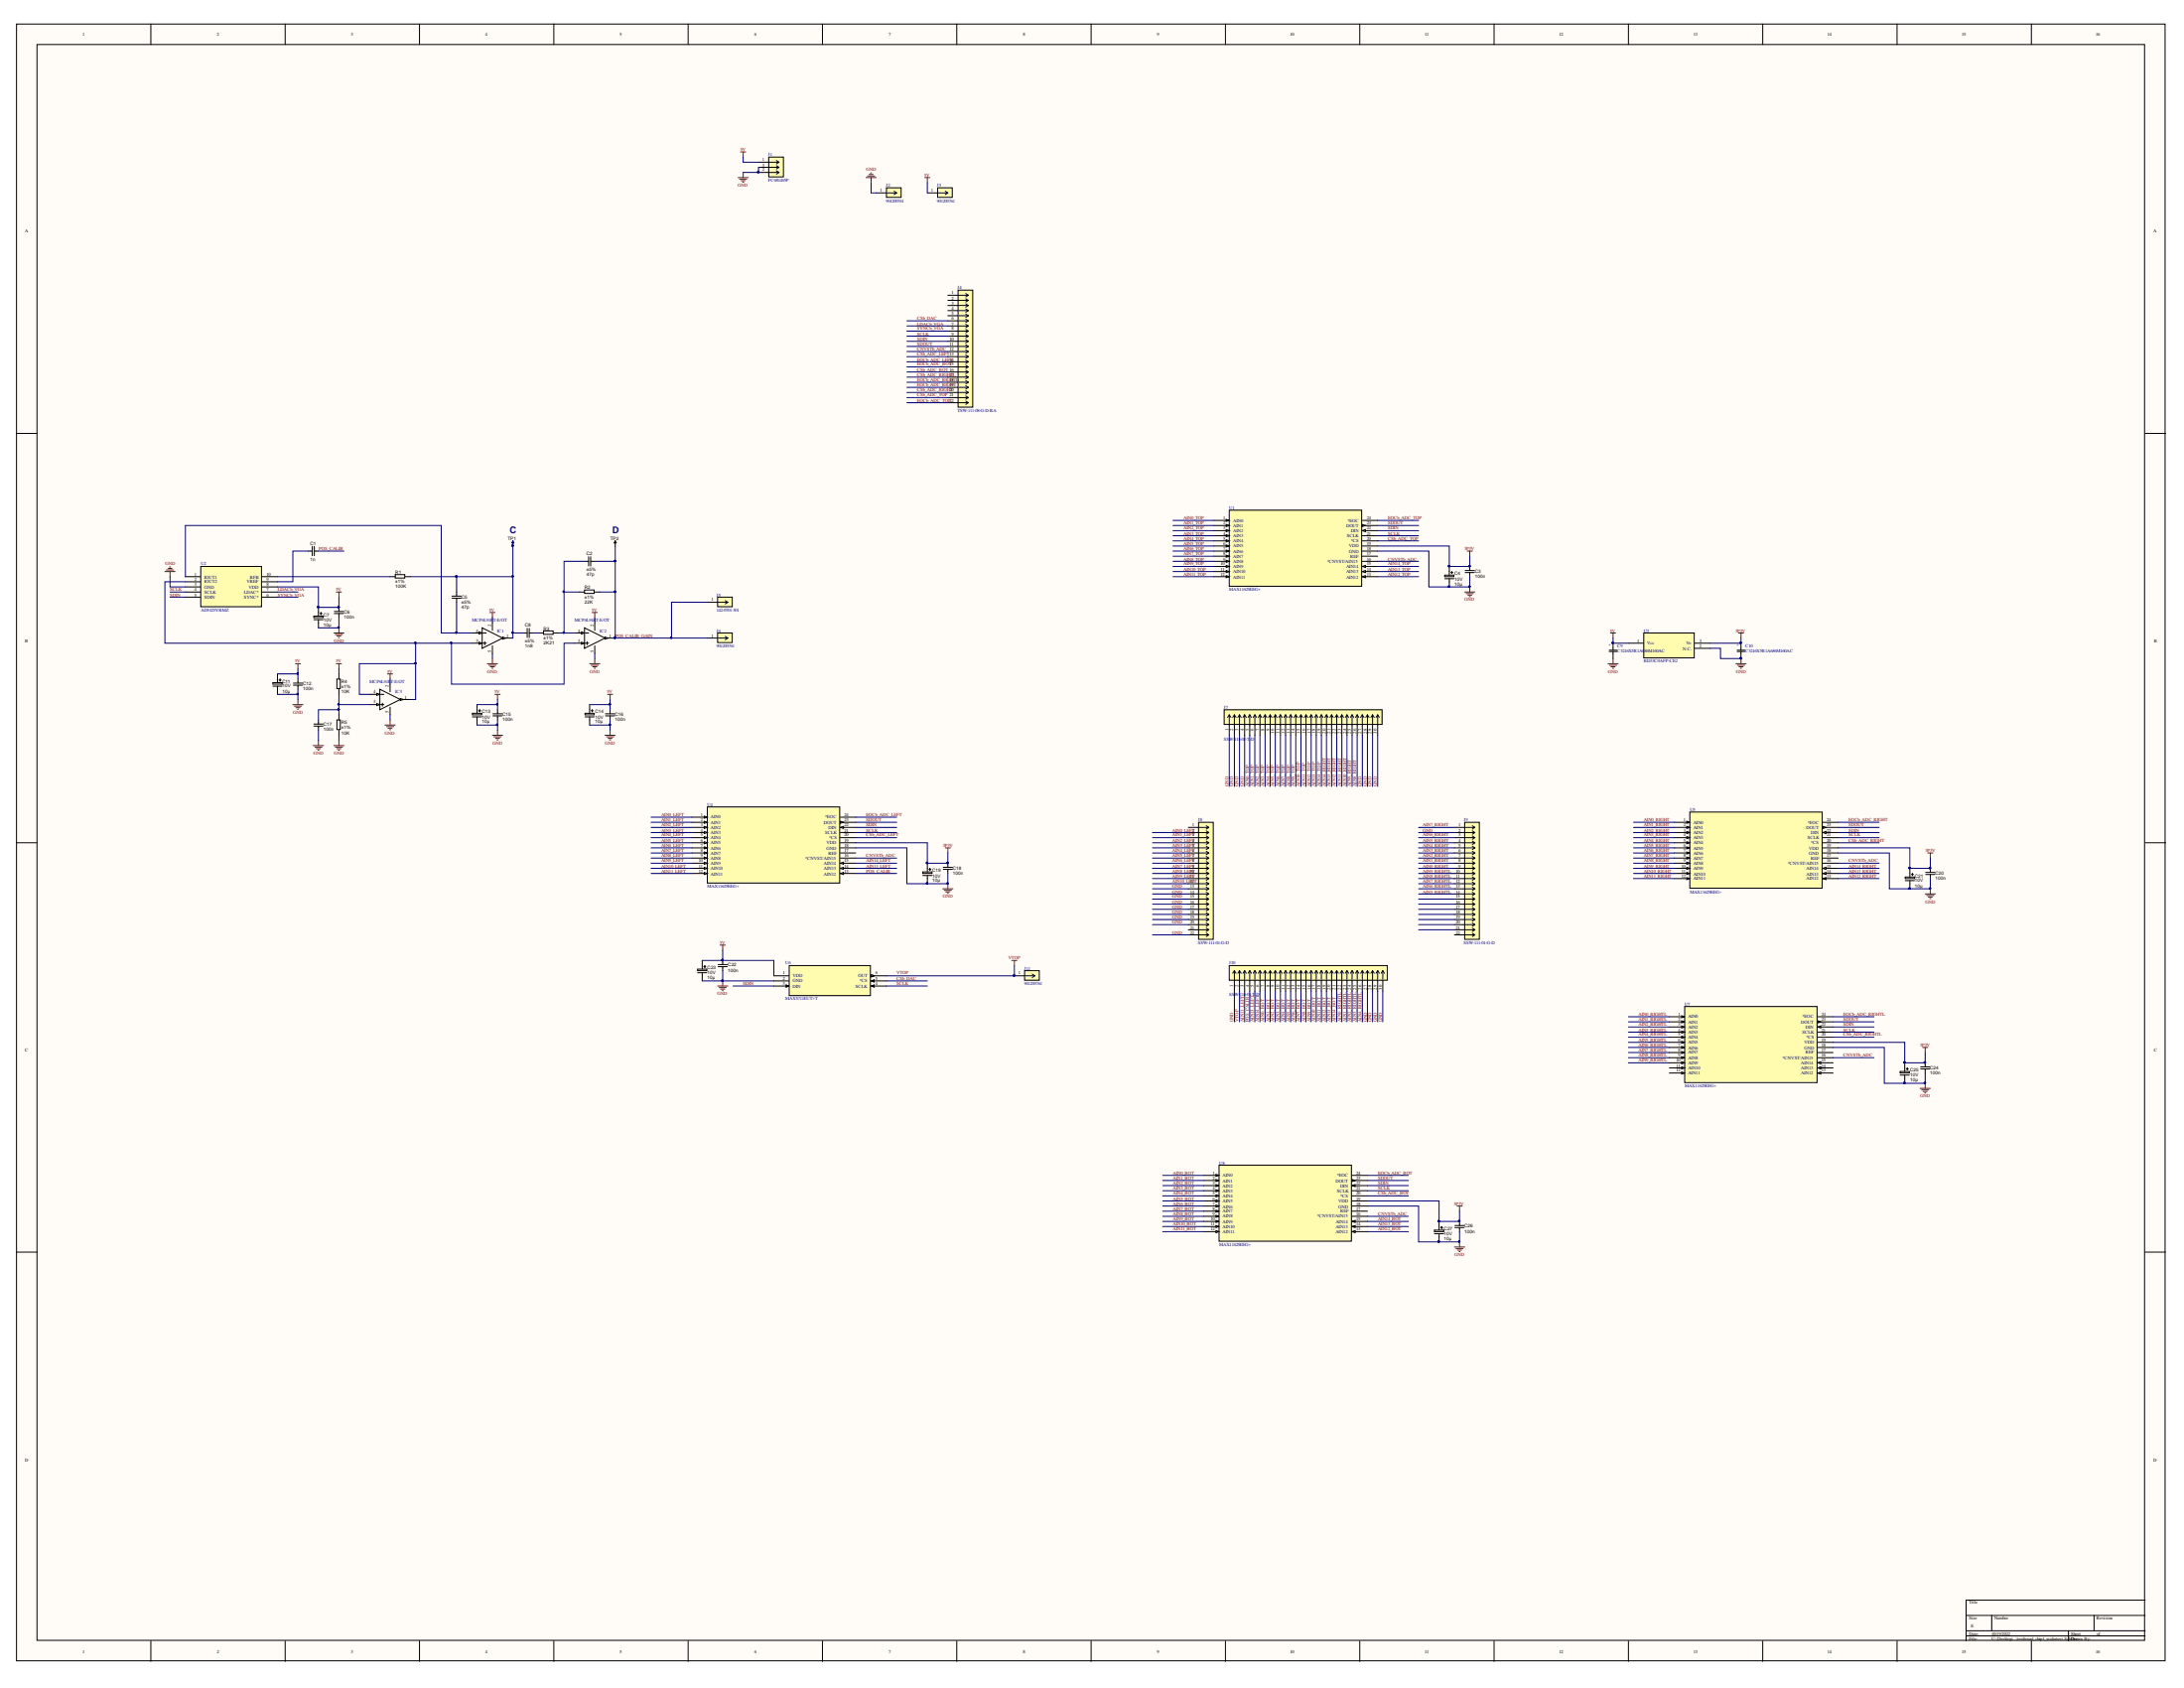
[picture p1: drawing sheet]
# Altium schematic sheet testboard_chip1_wafertest.SchDoc
size E

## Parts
C1  value 1n  [CAPC1608N]  (hidden comment: approved sub OK)
C2  Tolerance: ±5%  [CAPC1608N]  (hidden comment: 47p)
C3  value 100n  [CAPC1608N]  (hidden comment: approved sub OK)
C4  Ratings: 10V  [CAPMP2012X150USR]  (hidden comment: 10µ)
C5  Tolerance: ±5%  [CAPC1608N]  (hidden comment: 47p)
C6  value 100n  [CAPC1608N]  (hidden comment: approved sub OK)
C7  Ratings: 10V  [CAPMP2012X150USR]  (hidden comment: 10µ)
C8  Tolerance: ±5%  [CAPC1608N]  (hidden comment: 1n8)
C9  C3216X5R1A686M160AC  [CAP_3216_TDK]
C10  C3216X5R1A686M160AC  [CAP_3216_TDK]
C11  Ratings: 10V  [CAPMP2012X150USR]  (hidden comment: 10µ)
C12  value 100n  [CAPC1608N]  (hidden comment: approved sub OK)
C13  Ratings: 10V  [CAPMP2012X150USR]  (hidden comment: 10µ)
C14  Ratings: 10V  [CAPMP2012X150USR]  (hidden comment: 10µ)
C15  value 100n  [CAPC1608N]  (hidden comment: approved sub OK)
C16  value 100n  [CAPC1608N]  (hidden comment: approved sub OK)
C17  value 100n  [CAPC1608N]  (hidden comment: approved sub OK)
C18  value 100n  [CAPC1608N]  (hidden comment: approved sub OK)
C19  Ratings: 10V  [CAPMP2012X150USR]  (hidden comment: 10µ)
C20  value 100n  [CAPC1608N]  (hidden comment: approved sub OK)
C21  Ratings: 10V  [CAPMP2012X150USR]  (hidden comment: 10µ)
C22  value 100n  [CAPC1608N]  (hidden comment: approved sub OK)
C23  Ratings: 10V  [CAPMP2012X150USR]  (hidden comment: 10µ)
C24  value 100n  [CAPC1608N]  (hidden comment: approved sub OK)
C25  Ratings: 10V  [CAPMP2012X150USR]  (hidden comment: 10µ)
C26  value 100n  [CAPC1608N]  (hidden comment: approved sub OK)
C27  Ratings: 10V  [CAPMP2012X150USR]  (hidden comment: 10µ)
IC1  MCP6L91RT-E/OT  [SOT23-5]
IC2  MCP6L91RT-E/OT  [SOT23-5]
IC3  MCP6L91RT-E/OT  [SOT23-5]
J1  FC681465P  [CONN3_FC681465P_CLF]
J2  901200761  [CONN_90120-0761_MOL]
J3  901200761  [CONN_90120-0761_MOL]
J4  TSW-111-08-G-D-RA  [CON23_2X11_TR_TSW_SAI]
J5  142-0701-301  [CONN_142-0701-301_CIN]
J6  901200761  [CONN_90120-0761_MOL]
J7  SSW-115-01-T-D  [CON30_2X15_TU_SSQ]
J8  SSW-111-01-G-D  [CON23_2X11_TU_SSQ]
J9  SSW-111-01-G-D  [CON23_2X11_TU_SSQ]
J10  SSW-115-01-T-D  [CON30_2X15_TU_SSQ]
J11  901200761  [CONN_90120-0761_MOL]
R1  value 100K  Tolerance: ±1%  [RESC1608N]  (hidden comment: Thick Film)
R2  value 22K  Tolerance: ±1%  [RESC1608N]  (hidden comment: Thick Film)
R3  value 2K21  Tolerance: ±1%  [RESC1608N]  (hidden comment: Thick Film)
R4  value 10K  Tolerance: ±1%  [RESC1608N]  (hidden comment: Thick Film)
R5  value 10K  Tolerance: ±1%  [RESC1608N]  (hidden comment: Thick Film)
TP1  TESTPOINT_THT_MINI  [TP-THT-MINI]  (value not drawn)
TP2  TESTPOINT_THT_MINI  [TP-THT-MINI]  (value not drawn)
U1  MAX11625EEG+  [21-0055H_24_MXM]
U2  AD5425YRMZ  [RM_10_ADI]
U3  BD33C0AFP-CE2  [TO252-3_ROM]
U4  MAX11625EEG+  [21-0055H_24_MXM]
U5  MAX11625EEG+  [21-0055H_24_MXM]
U6  MAX5711EUT+T  [21-0058I_MXM]
U7  MAX11625EEG+  [21-0055H_24_MXM]
U8  MAX11625EEG+  [21-0055H_24_MXM]

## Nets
3P3V: C3.1 C4.1 C10.1 C18.1 C19.1 C20.1 C21.1 C24.1 C25.1 C26.1 C27.1 U1.19(VDD) U3.3(Vo) U4.19(VDD) U5.19(VDD) U7.19(VDD) U8.19(VDD)
5V: C6.1 C7.1 C9.1 C11.1 C12.1 C13.1 C14.1 C15.1 C16.1 C22.1 C23.1 IC1.2(V+) IC2.2(V+) IC3.2(V+) J1.1 J3.1 R4.1 U2.8(VDD) U3.1(Vcc) U6.1(VDD)
GND: C3.2 C4.2 C6.2 C7.2 C9.2 C10.2 C11.2 C12.2 C13.2 C14.2 C15.2 C16.2 C17.2 C18.2 C19.2 C20.2 C21.2 C22.2 C23.2 C24.2 C25.2 C26.2 C27.2 IC1.5(V-) IC2.5(V-) IC3.5(V-) J1.2 J1.3 J2.1 J7.1 J7.2 J7.3 J7.4 J7.27 J7.28 J7.29 J7.30 J8.13 J8.14 J8.15 J8.16 J8.17 J8.18 J8.19 J8.20 J8.22 J9.2 J10.1 J10.27 J10.28 J10.29 J10.30 R5.2 U1.18(GND) U2.3(GND) U3.2(N.C.) U4.18(GND) U5.18(GND) U6.2(GND) U7.18(GND) U8.18(GND)
VTOP: J10.2 J11.1 U6.6(OUT)
AIN0_BOT: J10.7 U8.1(AIN0)
AIN0_LEFT: J8.2 U4.1(AIN0)
AIN0_RIGHT: J9.9 U5.1(AIN0)
AIN0_RIGHTL: J10.22 U7.1(AIN0)
AIN0_TOP: J7.5 U1.1(AIN0)
AIN1_BOT: J10.8 U8.2(AIN1)
AIN1_LEFT: J8.3 U4.2(AIN1)
AIN1_RIGHT: J9.8 U5.2(AIN1)
AIN1_RIGHTL: J10.23 U7.2(AIN1)
AIN1_TOP: J7.6 U1.2(AIN1)
AIN2_BOT: J10.9 U8.3(AIN2)
AIN2_LEFT: J8.4 U4.3(AIN2)
AIN2_RIGHT: J9.7 U5.3(AIN2)
AIN2_RIGHTL: J10.24 U7.3(AIN2)
AIN2_TOP: J7.7 U1.3(AIN2)
AIN3_BOT: J10.10 U8.4(AIN3)
AIN3_LEFT: J8.5 U4.4(AIN3)
AIN3_RIGHT: J9.6 U5.4(AIN3)
AIN3_RIGHTL: J10.25 U7.4(AIN3)
AIN3_TOP: J7.8 U1.4(AIN3)
AIN4_BOT: J10.11 U8.5(AIN4)
AIN4_LEFT: J8.6 U4.5(AIN4)
AIN4_RIGHT: J9.5 U5.5(AIN4)
AIN4_RIGHTL: J10.26 U7.5(AIN4)
AIN4_TOP: J7.9 U1.5(AIN4)
AIN5_BOT: J10.12 U8.6(AIN5)
AIN5_LEFT: J8.7 U4.6(AIN5)
AIN5_RIGHT: J9.4 U5.6(AIN5)
AIN5_RIGHTL: J9.14 U7.6(AIN5)
AIN5_TOP: J7.10 U1.6(AIN5)
AIN6_BOT: J10.13 U8.7(AIN6)
AIN6_LEFT: J8.8 U4.7(AIN6)
AIN6_RIGHT: J9.3 U5.7(AIN6)
AIN6_RIGHTL: J9.13 U7.7(AIN6)
AIN6_TOP: J7.11 U1.7(AIN6)
AIN7_BOT: J10.14 U8.8(AIN7)
AIN7_LEFT: J8.9 U4.8(AIN7)
AIN7_RIGHT: J9.1 U5.8(AIN7)
AIN7_RIGHTL: J9.12 U7.8(AIN7)
AIN7_TOP: J7.12 U1.8(AIN7)
AIN8_BOT: J10.15 U8.9(AIN8)
AIN8_LEFT: J8.10 U4.9(AIN8)
AIN8_RIGHT: J7.26 U5.9(AIN8)
AIN8_RIGHTL: J9.11 U7.9(AIN8)
AIN8_TOP: J7.13 U1.9(AIN8)
AIN9_BOT: J10.16 U8.10(AIN9)
AIN9_LEFT: J8.11 U4.10(AIN9)
AIN9_RIGHT: J7.25 U5.10(AIN9)
AIN9_RIGHTL: J9.10 U7.10(AIN9)
AIN9_TOP: J7.14 U1.10(AIN9)
AIN10_BOT: J10.17 U8.11(AIN10)
AIN10_LEFT: J8.12 U4.11(AIN10)
AIN10_RIGHT: J7.24 U5.11(AIN10)
AIN10_TOP: J7.15 U1.11(AIN10)
AIN11_BOT: J10.18 U8.12(AIN11)
AIN11_LEFT: J10.3 U4.12(AIN11)
AIN11_RIGHT: J7.23 U5.12(AIN11)
AIN11_TOP: J7.16 U1.12(AIN11)
AIN12_BOT: J10.19 U8.13(AIN12)
AIN12_RIGHT: J7.22 U5.13(AIN12)
AIN12_TOP: J7.17 U1.13(AIN12)
AIN13_BOT: J10.20 U8.14(AIN13)
AIN13_LEFT: J10.5 U4.14(AIN13)
AIN13_RIGHT: J7.21 U5.14(AIN13)
AIN13_TOP: J7.18 U1.14(AIN13)
AIN14_BOT: J10.21 U8.15(AIN14)
AIN14_LEFT: J10.6 U4.15(AIN14)
AIN14_RIGHT: J7.20 U5.15(AIN14)
AIN14_TOP: J7.19 U1.15(AIN14)
CNVSTb_ADC: J4.12 U1.16(*CNVST/AIN15) U4.16(*CNVST/AIN15) U5.16(*CNVST/AIN15) U7.16(*CNVST/AIN15) U8.16(*CNVST/AIN15)
CSb_ADC_BOT: J4.16 U8.20(*CS)
CSb_ADC_LEFT: J4.13 U4.20(*CS)
CSb_ADC_RIGHT: J4.20 U5.20(*CS)
CSb_ADC_RIGHTL: J4.17 U7.20(*CS)
CSb_ADC_TOP: J4.21 U1.20(*CS)
CSb_DAC: J4.6 U6.5(*CS)
EOCb_ADC_BOT: J4.15 U8.24(*EOC)
EOCb_ADC_LEFT: J4.14 U4.24(*EOC)
EOCb_ADC_RIGHT: J4.19 U5.24(*EOC)
EOCb_ADC_RIGHTL: J4.18 U7.24(*EOC)
EOCb_ADC_TOP: J4.22 U1.24(*EOC)
LDACb_VGA: J4.7 U2.7(LDAC*)
POS_CALIB: C1.2 J10.4 U4.13(AIN12)
POS_CALIB_GAIN: C2.2 IC2.1(OUT) J5.1 J6.1 R2.2 TP2.1
SCLK: J4.9 U1.21(SCLK) U2.4(SCLK) U4.21(SCLK) U5.21(SCLK) U6.4(SCLK) U7.21(SCLK) U8.21(SCLK)
SDIN: J4.10 U1.22(DIN) U2.5(SDIN) U4.22(DIN) U5.22(DIN) U6.3(DIN) U7.22(DIN) U8.22(DIN)
SDOUT: J4.11 U1.23(DOUT) U4.23(DOUT) U5.23(DOUT) U7.23(DOUT) U8.23(DOUT)
SYNCb_VGA: J4.8 U2.6(SYNC*)
NetC1_1: C1.1 U2.9(VREF)
NetC2_1: C2.1 IC2.4(IN-) R2.1 R3.2
NetC5_1: C5.1 IC1.4(IN-) U2.1(IOUT1)
NetC5_2: C5.2 C8.1 IC1.1(OUT) R1.2 TP1.1
NetC8_2: C8.2 R3.1
NetC17_1: C17.1 IC3.3(IN+) R4.2 R5.1
NetIC1_3: IC1.3(IN+) IC2.3(IN+) IC3.1(OUT) IC3.4(IN-) U2.2(IOUT2)
NetR1_1: R1.1 U2.10(RFB)

Not connected (* = marked no-connect by the designer): J4 1 2 3 4 5; J8 1 21; J9 15 16 17 18 19 20 21 22; U1 17(REF); U4 17(REF); U5 17(REF); U7 11(AIN10) 12(AIN11) 13(AIN12) 14(AIN13) 15(AIN14) 17(REF); U8 17(REF)

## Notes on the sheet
- (near TP1) C
- (near TP2) D
